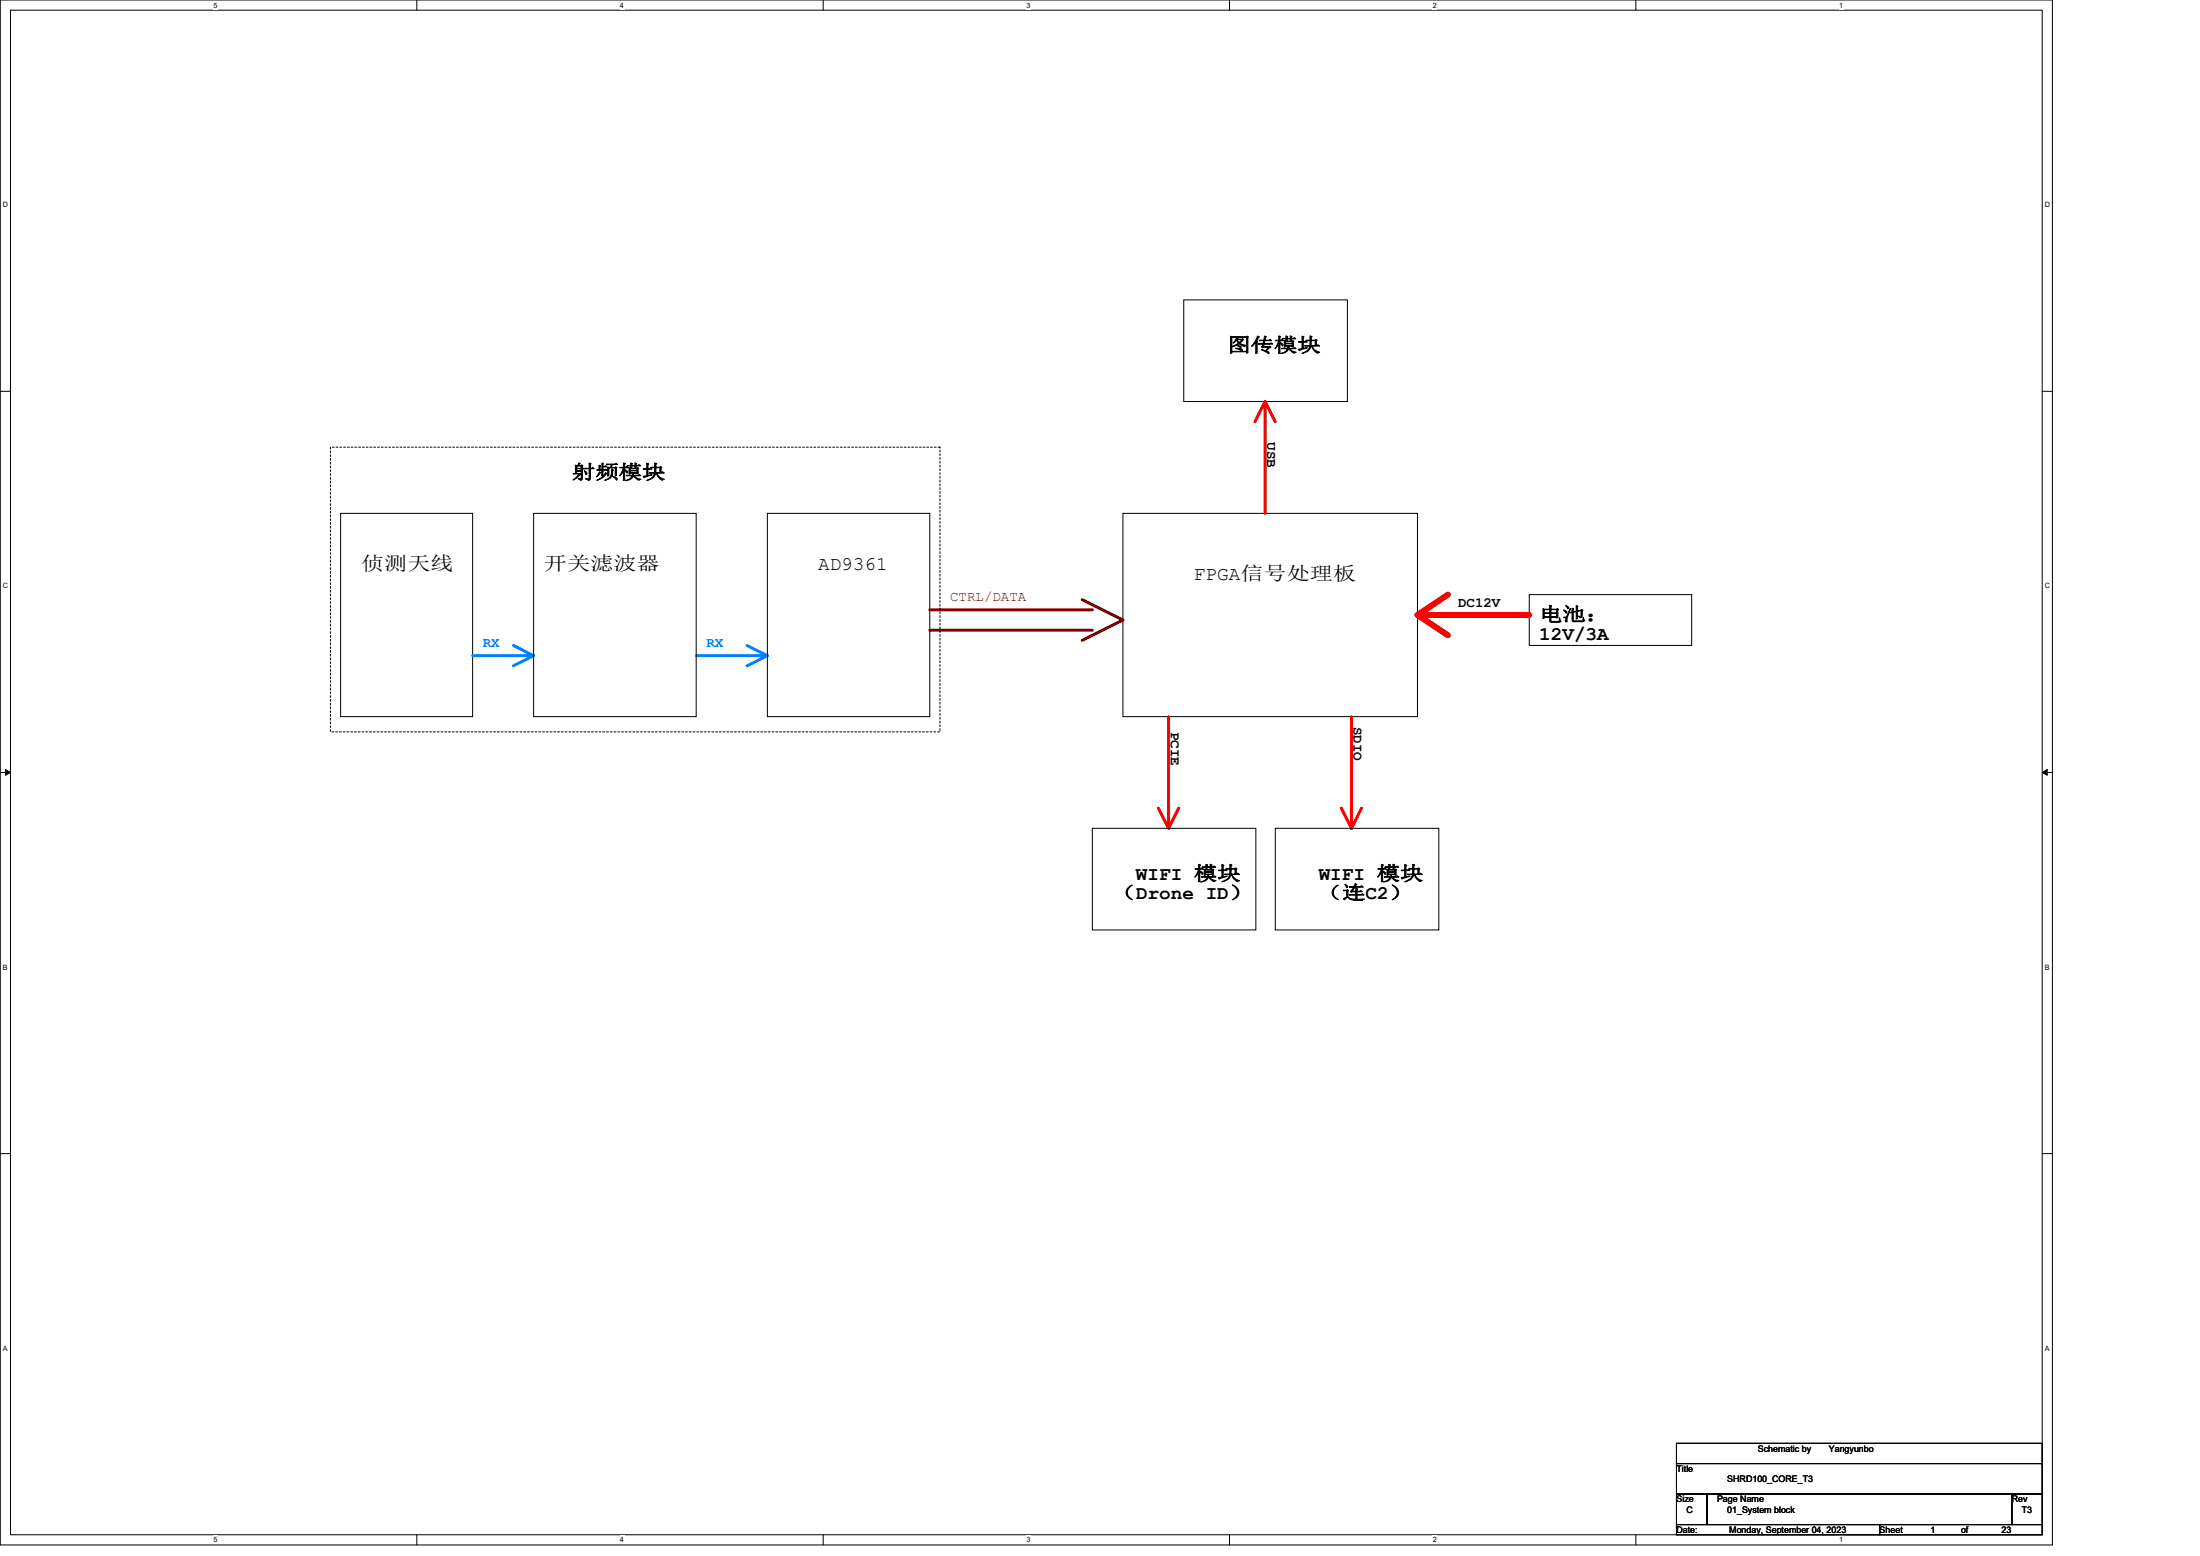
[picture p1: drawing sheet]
<svg xmlns="http://www.w3.org/2000/svg" width="297mm" height="210mm" viewBox="0 0 297 210" stroke-linecap="round" stroke-linejoin="round" font-family="sans-serif">
<path d="M0 0h277.1v208.5h-277.1zM1.4 1.4h274.3v205.7h-274.3z" fill="none" stroke="#000" stroke-width=".14"/>
<g fill="#fff">
<path d="M28.8 .1h.6v1.1h-.6z"/>
<path d="M28.8 207.3h.6v1.1h-.6z"/>
</g>
<path d="M56.3 0v1.4M56.3 207.1v1.4" fill="none" stroke="#000" stroke-width=".14"/>
<g fill="#fff">
<path d="M83.7 .1h.6v1.1h-.6z"/>
<path d="M83.7 207.3h.6v1.1h-.6z"/>
</g>
<path d="M111.1 0v1.4M111.1 207.1v1.4" fill="none" stroke="#000" stroke-width=".14"/>
<g fill="#fff">
<path d="M138.6 .1h.5v1.1h-.5z"/>
<path d="M138.6 207.3h.5v1.1h-.5z"/>
</g>
<path d="M166 0v1.4M166 207.1v1.4" fill="none" stroke="#000" stroke-width=".14"/>
<g fill="#fff">
<path d="M193.4 .1h.6v1.1h-.6z"/>
<path d="M193.4 207.3h.6v1.1h-.6z"/>
</g>
<path d="M220.9 0v1.4M220.9 207.1v1.4" fill="none" stroke="#000" stroke-width=".14"/>
<g fill="#fff">
<path d="M248.3 .1h.6v1.1h-.6z"/>
<path d="M248.3 207.3h.6v1.1h-.6z"/>
<path d="M.4 27.1h.7v1.1h-.7z"/>
<path d="M276.1 27.1h.7v1.1h-.7z"/>
<path d="M.4 78.5h.7v1.1h-.7z"/>
<path d="M276.1 78.5h.7v1.1h-.7z"/>
</g>
<path d="M0 52.8h1.4M275.7 52.8h1.4" fill="none" stroke="#000" stroke-width=".14"/>
<g fill="#fff">
<path d="M.4 130h.7v1.1h-.7z"/>
<path d="M276.1 130h.7v1.1h-.7z"/>
</g>
<path d="M0 104.2h1.4M275.7 104.2h1.4" fill="none" stroke="#000" stroke-width=".14"/>
<path d="M.7 103.8l.7 .4-.7 .4zM275.7 104.2l.7-.4v.8z" fill="#000" stroke="#000" stroke-width=".14"/>
<g fill="#fff">
<path d="M.4 181.4h.7v1.1h-.7z"/>
<path d="M276.1 181.4h.7v1.1h-.7z"/>
</g>
<g fill="none" stroke="#000" stroke-width=".14">
<path d="M159.8 40.5h22.1v13.7h-22.1zM46 69.3h17.8v27.4h-17.8zM72 69.3h22v27.4h-22zM103.6 69.3h21.9v27.4h-21.9zM151.6 69.3h39.8v27.4h-39.8zM206.5 80.2h21.9v6.9h-21.9zM147.5 111.8h22.1v13.7h-22.1zM172.2 111.8h22.1v13.7h-22.1zM0 155.7h1.4M275.7 155.7h1.4M226.4 194.8h49.3v2.7h-49.3zM226.4 197.5h49.3v4.1h-49.3z"/>
<path d="M226.4 201.6h4.1v4.1h-4.1zM226.4 205.7h27.4v1.4h-27.4zM230.5 201.6h41.1v4.1h-41.1zM253.8 205.7h21.9v1.4h-21.9zM271.6 201.6h4.1v4.1h-4.1z"/>
</g>
<path d="M69.3 87.1l2.7 1.4h-8.2M72 88.5l-2.7 1.4M100.9 87.1l2.7 1.4h-9.6M103.6 88.5l-2.7 1.4" fill="none" stroke="#0080ff" stroke-width=".4"/>
<path d="M125.5 85h22M125.5 82.3h22M146.1 80.9l5.5 2.8-5.5 2.7" fill="none" stroke="#800000" stroke-width=".4"/>
<path d="M169.4 56.9l1.4-2.7v15.1M170.8 54.2l1.4 2.7M157.8 96.7v15.1l1.3-2.7M182.5 96.7v15.1M156.4 109.1l1.4 2.7M181.1 109.1l1.4 2.7M183.8 109.1l-1.3 2.7" fill="none" stroke="#f00" stroke-width=".4"/>
<path d="M195.5 80.2l-4.1 2.8M206.5 83h-15.1l4.1 2.7" fill="none" stroke="#f00" stroke-width=".8"/>
<path d="M44.6 60.3h82.3v38.5h-82.3z" fill="none" stroke="#000" stroke-width=".14" stroke-dasharray=".3 .3"/>
<g font-size="2.6">
<text x="165.7" y="47.5">图传模块</text>
<text x="77.2" y="64.6">射频模块</text>
<text x="48.7" y="76.9">侦测天线</text>
<text x="73.4" y="76.9">开关滤波器</text>
<text x="110.5" y="76.9">AD9361</text>
<text x="161.2" y="78.2">FPGA信号处理板</text>
<text x="207.8" y="83.8">电池：</text>
<text x="207.8" y="86.4">12V/3A</text>
<text x="153.4" y="118.8">WIFI 模块</text>
<text x="178" y="118.8">WIFI 模块</text>
<text x="150.2" y="121.4">（Drone ID）</text>
<text x="178.1" y="121.4">（连C2）</text>
</g>
<g font-size="1.9">
<text x="171.1" y="59.7" transform="rotate(90 171.1 59.7)">USB</text>
<text x="196.9" y="81.9">DC12V</text>
<text x="158.1" y="98.8" transform="rotate(90 158.1 98.8)">PCIE</text>
<text x="182.7" y="98.1" transform="rotate(90 182.7 98.1)">SDIO</text>
</g>
<text font-size="1.9" fill="#800000" x="128.3" y="81.1">CTRL/DATA</text>
<g font-size="1.9" fill="#0080ff">
<text x="65.2" y="87.3">RX</text>
<text x="95.4" y="87.3">RX</text>
</g>
<g font-size="1.2">
<text x="237.3" y="195.9">Schematic by</text>
<text x="246.9" y="195.9">Yangyunbo</text>
<text x="226.4" y="198.6">Title</text>
<text x="226.4" y="202.8">Size</text>
<text x="231.8" y="202.8">Page Name</text>
<text x="233.2" y="200">SHRD100_CORE_T3</text>
<text x="271.6" y="202.8">Rev</text>
<text x="226.4" y="206.9">Date:</text>
<text x="227.7" y="204.1">C</text>
<text x="233.2" y="204.1">01_System block</text>
<text x="233.5" y="206.9">Monday, September 04, 2023</text>
<text x="253.8" y="206.9">Sheet</text>
<text x="260.6" y="206.9">1</text>
<text x="264.8" y="206.9">of</text>
<text x="270.3" y="206.9">23</text>
<text x="273" y="204.1">T3</text>
</g>
<g font-size="1">
<text x="28.8" y="1">5</text>
<text x="83.7" y="1">4</text>
<text x="138.6" y="1">3</text>
<text x="193.4" y="1">2</text>
<text x="248.3" y="1">1</text>
<text x=".4" y="28">D</text>
<text x="276.1" y="28">D</text>
<text x=".4" y="79.4">C</text>
<text x="276.1" y="79.4">C</text>
<text x=".4" y="130.9">B</text>
<text x="276.1" y="130.9">B</text>
<text x=".4" y="182.3">A</text>
<text x="276.1" y="182.3">A</text>
<text x="28.8" y="208.2">5</text>
<text x="83.7" y="208.2">4</text>
<text x="138.6" y="208.2">3</text>
<text x="193.4" y="208.2">2</text>
<text x="248.3" y="208.2">1</text>
</g>
</svg>
